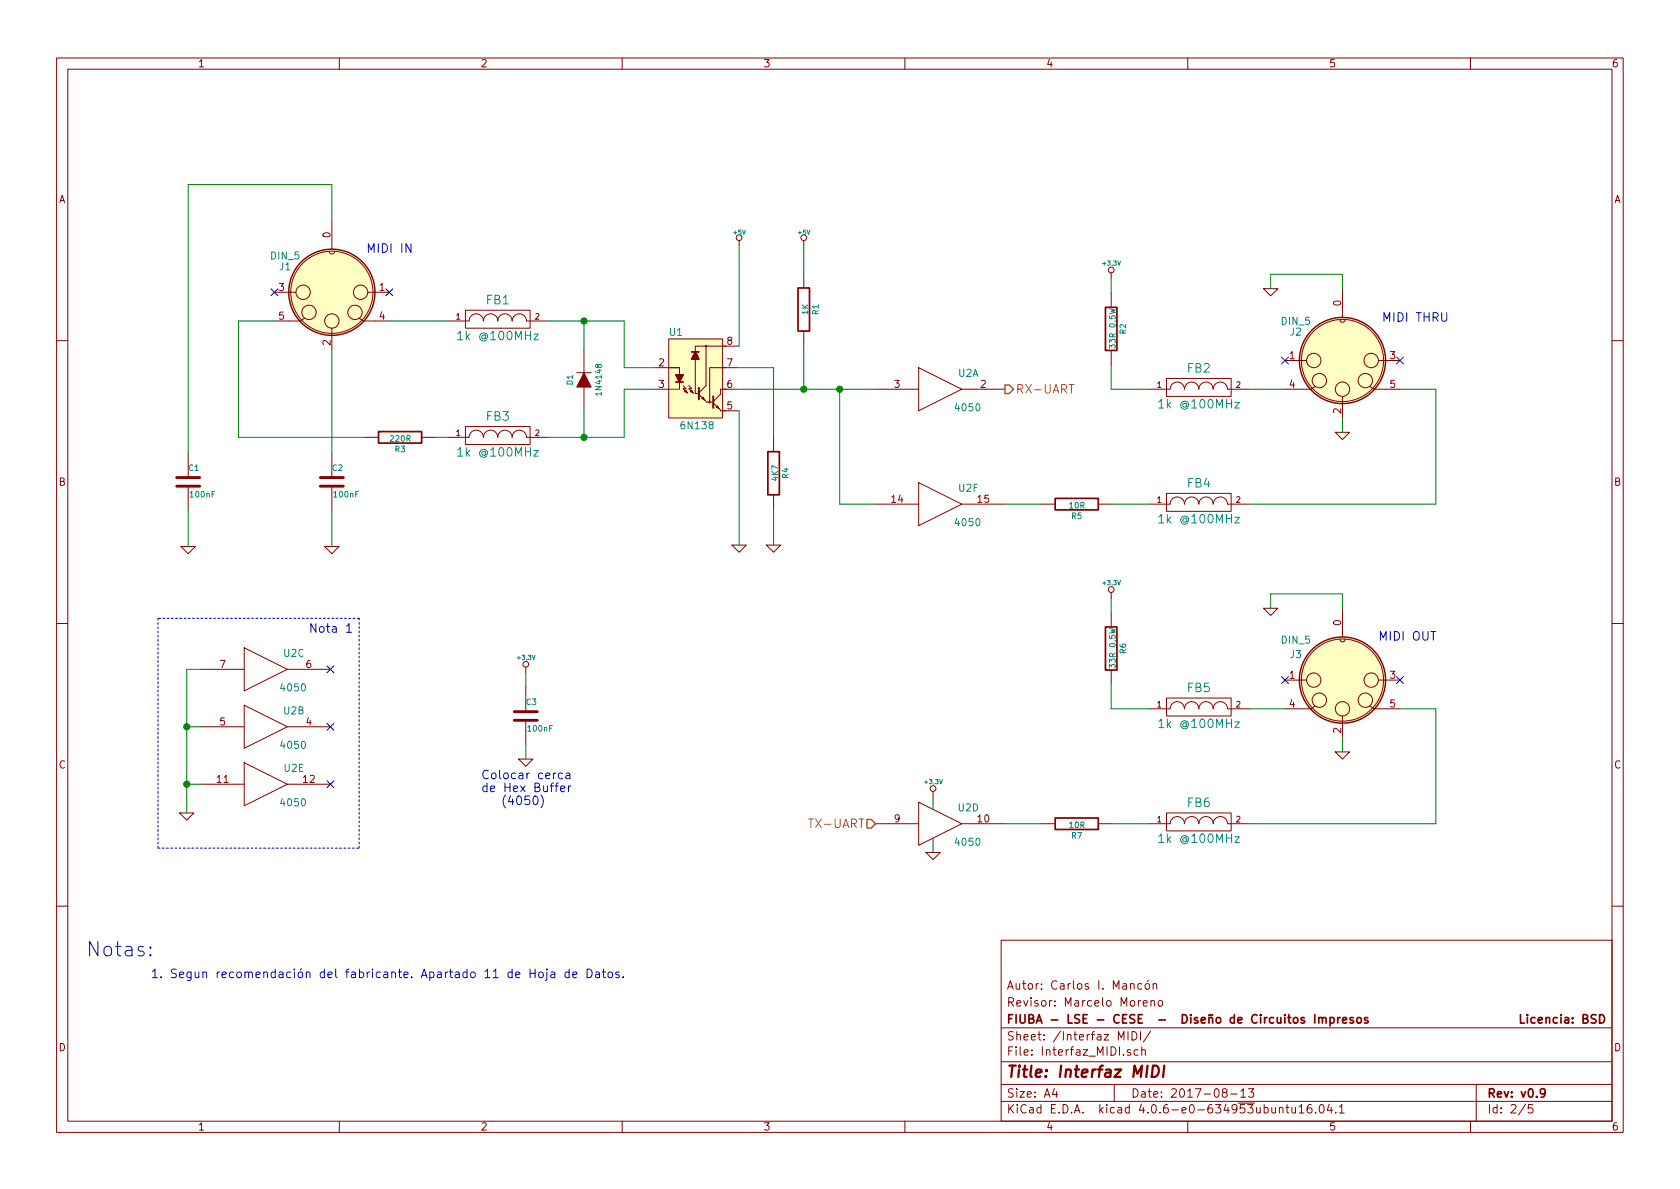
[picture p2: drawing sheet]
EESchema Schematic File Version 2
LIBS:MIDI
LIBS:MIDI-cache
EELAYER 25 0
EELAYER END
$Descr A4 11693 8268
encoding utf-8
Sheet 2 5
Title "Interfaz MIDI"
Date "2017-08-13"
Rev "v0.9"
Comp "FIUBA - LSE - CESE  -  Diseño de Circuitos Impresos                       Licencia: BSD"
Comment1 "Revisor: Marcelo Moreno"
Comment2 "Autor: Carlos I. Mancón"
Comment3 ""
Comment4 ""
$EndDescr
$Comp
L DIN_5 J1
U 1 1
P 2310 2025
F 0 "J1" H 2635 1850 50  0000 C CNN
F 1 "DIN_5" H 2635 1775 50  0000 C CNN
F 2 "MIDI:DIN5_180" H 2310 2025 50  0001 C CNN
F 3 "/Datasheets/sdf-xxj.pdf" H 2310 2025 50  0001 C CNN
F 4 "CONN DIN 5POS FEMALE SHIELDED" H 0   0   50  0001 C CNN "Desc"
F 5 "CONN DIN 5POS FEMALE SHIELDED" H 0   0   50  0001 C CNN "Description"
F 6 "CP-7050-ND" H 0   0   50  0001 C CNN "Digikey#"
F 7 "CUI Inc." H 0   0   50  0001 C CNN "Manf"
F 8 "SDF-50J" H 0   0   50  0001 C CNN "Manf#"
F 9 "490-SDF-50J" H 0   0   50  0001 C CNN "Mouser#"
	1    2310 2025
	-1   0    0    1   
$EndComp
$Comp
L GND #PWR01
U 1 1
P 2310 3795
F 0 "#PWR01" H 2310 3795 30  0001 C CNN
F 1 "GND" H 2310 3725 30  0001 C CNN
F 2 "" H 2310 3795 60  0000 C CNN
F 3 "" H 2310 3795 60  0000 C CNN
	1    2310 3795
	1    0    0    -1  
$EndComp
$Comp
L GND #PWR02
U 1 1
P 1310 3795
F 0 "#PWR02" H 1310 3795 30  0001 C CNN
F 1 "GND" H 1310 3725 30  0001 C CNN
F 2 "" H 1310 3795 60  0000 C CNN
F 3 "" H 1310 3795 60  0000 C CNN
	1    1310 3795
	1    0    0    -1  
$EndComp
$Comp
L FILTER FB3
U 1 1
P 3465 3035
F 0 "FB3" H 3465 3185 60  0000 C CNN
F 1 "1k @100MHz" H 3465 2935 60  0000 C CNN
F 2 "MIDI:FB_0805_HandSoldering" H 3465 3035 60  0001 C CNN
F 3 "http://ds.yuden.co.jp/TYCOMPAS/ut/detail.do?productNo=BK2125HS102-T&fileName=BK2125HS102-T_SS&mode=specSheetDownload" H 3465 3035 60  0001 C CNN
F 4 "FERRITE BEAD 1 KOHM 0805 1LN" H 0   0   50  0001 C CNN "Desc"
F 5 "FERRITE BEAD 1 KOHM 0805 1LN" H 0   0   50  0001 C CNN "Description"
F 6 "587-1904-1-ND" H 0   0   50  0001 C CNN "Digikey#"
F 7 "Taiyo Yuden" H 0   0   50  0001 C CNN "Manf"
F 8 "BK2125HS102-T" H 0   0   50  0001 C CNN "Manf#"
F 9 "963-BK2125HS102-T" H 0   0   50  0001 C CNN "Mouser#"
	1    3465 3035
	1    0    0    -1  
$EndComp
$Comp
L FILTER FB1
U 1 1
P 3465 2225
F 0 "FB1" H 3465 2375 60  0000 C CNN
F 1 "1k @100MHz" H 3465 2125 60  0000 C CNN
F 2 "MIDI:FB_0805_HandSoldering" H 3465 2225 60  0001 C CNN
F 3 "http://ds.yuden.co.jp/TYCOMPAS/ut/detail.do?productNo=BK2125HS102-T&fileName=BK2125HS102-T_SS&mode=specSheetDownload" H 3465 2225 60  0001 C CNN
F 4 "FERRITE BEAD 1 KOHM 0805 1LN" H 0   0   50  0001 C CNN "Desc"
F 5 "FERRITE BEAD 1 KOHM 0805 1LN" H 0   0   50  0001 C CNN "Description"
F 6 "587-1904-1-ND" H 0   0   50  0001 C CNN "Digikey#"
F 7 "Taiyo Yuden" H 0   0   50  0001 C CNN "Manf"
F 8 "BK2125HS102-T" H 0   0   50  0001 C CNN "Manf#"
F 9 "963-BK2125HS102-T" H 0   0   50  0001 C CNN "Mouser#"
	1    3465 2225
	1    0    0    -1  
$EndComp
$Comp
L DIN_5 J2
U 1 1
P 9345 2500
F 0 "J2" H 9020 2305 50  0000 C CNN
F 1 "DIN_5" H 9020 2230 50  0000 C CNN
F 2 "MIDI:DIN5_180" H 9345 2500 50  0001 C CNN
F 3 "/Datasheets/sdf-xxj.pdf" H 9345 2500 50  0001 C CNN
F 4 "CONN DIN 5POS FEMALE SHIELDED" H 0   0   50  0001 C CNN "Desc"
F 5 "CONN DIN 5POS FEMALE SHIELDED" H 0   0   50  0001 C CNN "Description"
F 6 "CP-7050-ND" H 0   0   50  0001 C CNN "Digikey#"
F 7 "CUI Inc." H 0   0   50  0001 C CNN "Manf"
F 8 "SDF-50J" H 0   0   50  0001 C CNN "Manf#"
F 9 "490-SDF-50J" H 0   0   50  0001 C CNN "Mouser#"
	1    9345 2500
	1    0    0    1   
$EndComp
$Comp
L GND #PWR03
U 1 1
P 9345 3000
F 0 "#PWR03" H 9345 3000 30  0001 C CNN
F 1 "GND" H 9345 2930 30  0001 C CNN
F 2 "" H 9345 3000 60  0000 C CNN
F 3 "" H 9345 3000 60  0000 C CNN
	1    9345 3000
	1    0    0    -1  
$EndComp
$Comp
L GND #PWR04
U 1 1
P 8845 2000
F 0 "#PWR04" H 8845 2000 30  0001 C CNN
F 1 "GND" H 8845 1930 30  0001 C CNN
F 2 "" H 8845 2000 60  0000 C CNN
F 3 "" H 8845 2000 60  0000 C CNN
	1    8845 2000
	1    0    0    -1  
$EndComp
$Comp
L FILTER FB2
U 1 1
P 8345 2700
F 0 "FB2" H 8345 2850 60  0000 C CNN
F 1 "1k @100MHz" H 8345 2600 60  0000 C CNN
F 2 "MIDI:FB_0805_HandSoldering" H 8345 2700 60  0001 C CNN
F 3 "http://ds.yuden.co.jp/TYCOMPAS/ut/detail.do?productNo=BK2125HS102-T&fileName=BK2125HS102-T_SS&mode=specSheetDownload" H 8345 2700 60  0001 C CNN
F 4 "FERRITE BEAD 1 KOHM 0805 1LN" H 0   0   50  0001 C CNN "Desc"
F 5 "FERRITE BEAD 1 KOHM 0805 1LN" H 0   0   50  0001 C CNN "Description"
F 6 "587-1904-1-ND" H 0   0   50  0001 C CNN "Digikey#"
F 7 "Taiyo Yuden" H 0   0   50  0001 C CNN "Manf"
F 8 "BK2125HS102-T" H 0   0   50  0001 C CNN "Manf#"
F 9 "963-BK2125HS102-T" H 0   0   50  0001 C CNN "Mouser#"
	1    8345 2700
	1    0    0    -1  
$EndComp
$Comp
L FILTER FB4
U 1 1
P 8345 3500
F 0 "FB4" H 8345 3650 60  0000 C CNN
F 1 "1k @100MHz" H 8345 3400 60  0000 C CNN
F 2 "MIDI:FB_0805_HandSoldering" H 8345 3500 60  0001 C CNN
F 3 "http://ds.yuden.co.jp/TYCOMPAS/ut/detail.do?productNo=BK2125HS102-T&fileName=BK2125HS102-T_SS&mode=specSheetDownload" H 8345 3500 60  0001 C CNN
F 4 "FERRITE BEAD 1 KOHM 0805 1LN" H 0   0   50  0001 C CNN "Desc"
F 5 "FERRITE BEAD 1 KOHM 0805 1LN" H 0   0   50  0001 C CNN "Description"
F 6 "587-1904-1-ND" H 0   0   50  0001 C CNN "Digikey#"
F 7 "Taiyo Yuden" H 0   0   50  0001 C CNN "Manf"
F 8 "BK2125HS102-T" H 0   0   50  0001 C CNN "Manf#"
F 9 "963-BK2125HS102-T" H 0   0   50  0001 C CNN "Mouser#"
	1    8345 3500
	1    0    0    -1  
$EndComp
$Comp
L R R2
U 1 1
P 7735 2280
F 0 "R2" V 7815 2280 40  0000 C CNN
F 1 "33R 0,5W" V 7742 2281 40  0000 C CNN
F 2 "MIDI:R_0805_HandSoldering" V 7665 2280 30  0001 C CNN
F 3 "https://industrial.panasonic.com/cdbs/www-data/pdf/RDO0000/AOA0000C291.pdf" H 7735 2280 30  0001 C CNN
F 4 "RES SMD 33 OHM 5% 1/2W 0805" H 0   0   50  0001 C CNN "Desc"
F 5 "RES SMD 33 OHM 5% 1/2W 0805" H 0   0   50  0001 C CNN "Description"
F 6 "P33ADCT-ND" H 0   0   50  0001 C CNN "Digikey#"
F 7 "Panasonic Electronic Components" H 0   0   50  0001 C CNN "Manf"
F 8 "ERJ-P06J330V" H 0   0   50  0001 C CNN "Manf#"
F 9 "667-ERJ-P06J330V" H 0   0   50  0001 C CNN "Mouser#"
	1    7735 2280
	1    0    0    -1  
$EndComp
$Comp
L +3,3V #PWR05
U 1 1
P 7735 1930
F 0 "#PWR05" H 7735 1890 30  0001 C CNN
F 1 "+3,3V" H 7735 2040 30  0000 C CNN
F 2 "" H 7735 1930 60  0000 C CNN
F 3 "" H 7735 1930 60  0000 C CNN
	1    7735 1930
	1    0    0    -1  
$EndComp
$Comp
L R R5
U 1 1
P 7495 3500
F 0 "R5" V 7575 3500 40  0000 C CNN
F 1 "10R" V 7502 3501 40  0000 C CNN
F 2 "MIDI:R_0805_HandSoldering" V 7425 3500 30  0001 C CNN
F 3 "http://www.bourns.com/data/global/pdfs/CRS.pdf" H 7495 3500 30  0001 C CNN
F 4 "RES SMD 1K OHM 1% 1/4W 0805" H 0   0   50  0001 C CNN "Desc"
F 5 "RES SMD 1K OHM 1% 1/4W 0805" H 0   0   50  0001 C CNN "Description"
F 6 "CRS0805-FX-1001ELFCT-ND" H 0   0   50  0001 C CNN "Digikey#"
F 7 "Bourns Inc." H 0   0   50  0001 C CNN "Manf"
F 8 "CRS0805-FX-1001ELF" H 0   0   50  0001 C CNN "Manf#"
F 9 "652-CRS0805FX1001ELF" H 0   0   50  0001 C CNN "Mouser#"
	1    7495 3500
	0    1    1    0   
$EndComp
$Comp
L DIN_5 J3
U 1 1
P 9345 4725
F 0 "J3" H 9020 4550 50  0000 C CNN
F 1 "DIN_5" H 9020 4450 50  0000 C CNN
F 2 "MIDI:DIN5_180" H 9345 4725 50  0001 C CNN
F 3 "/Datasheets/sdf-xxj.pdf" H 9345 4725 50  0001 C CNN
F 4 "CONN DIN 5POS FEMALE SHIELDED" H 0   0   50  0001 C CNN "Desc"
F 5 "CONN DIN 5POS FEMALE SHIELDED" H 0   0   50  0001 C CNN "Description"
F 6 "CP-7050-ND" H 0   0   50  0001 C CNN "Digikey#"
F 7 "CUI Inc." H 0   0   50  0001 C CNN "Manf"
F 8 "SDF-50J" H 0   0   50  0001 C CNN "Manf#"
F 9 "490-SDF-50J" H 0   0   50  0001 C CNN "Mouser#"
	1    9345 4725
	1    0    0    1   
$EndComp
$Comp
L GND #PWR06
U 1 1
P 9345 5225
F 0 "#PWR06" H 9345 5225 30  0001 C CNN
F 1 "GND" H 9345 5155 30  0001 C CNN
F 2 "" H 9345 5225 60  0000 C CNN
F 3 "" H 9345 5225 60  0000 C CNN
	1    9345 5225
	1    0    0    -1  
$EndComp
$Comp
L GND #PWR07
U 1 1
P 8845 4225
F 0 "#PWR07" H 8845 4225 30  0001 C CNN
F 1 "GND" H 8845 4155 30  0001 C CNN
F 2 "" H 8845 4225 60  0000 C CNN
F 3 "" H 8845 4225 60  0000 C CNN
	1    8845 4225
	1    0    0    -1  
$EndComp
$Comp
L FILTER FB6
U 1 1
P 8345 5725
F 0 "FB6" H 8345 5875 60  0000 C CNN
F 1 "1k @100MHz" H 8345 5625 60  0000 C CNN
F 2 "MIDI:FB_0805_HandSoldering" H 8345 5725 60  0001 C CNN
F 3 "http://ds.yuden.co.jp/TYCOMPAS/ut/detail.do?productNo=BK2125HS102-T&fileName=BK2125HS102-T_SS&mode=specSheetDownload" H 8345 5725 60  0001 C CNN
F 4 "FERRITE BEAD 1 KOHM 0805 1LN" H 0   0   50  0001 C CNN "Desc"
F 5 "FERRITE BEAD 1 KOHM 0805 1LN" H 0   0   50  0001 C CNN "Description"
F 6 "587-1904-1-ND" H 0   0   50  0001 C CNN "Digikey#"
F 7 "Taiyo Yuden" H 0   0   50  0001 C CNN "Manf"
F 8 "BK2125HS102-T" H 0   0   50  0001 C CNN "Manf#"
F 9 "963-BK2125HS102-T" H 0   0   50  0001 C CNN "Mouser#"
	1    8345 5725
	1    0    0    -1  
$EndComp
$Comp
L R R6
U 1 1
P 7735 4505
F 0 "R6" V 7815 4505 40  0000 C CNN
F 1 "33R 0,5W" V 7742 4506 40  0000 C CNN
F 2 "MIDI:R_0805_HandSoldering" V 7665 4505 30  0001 C CNN
F 3 "https://industrial.panasonic.com/cdbs/www-data/pdf/RDO0000/AOA0000C291.pdf" H 7735 4505 30  0001 C CNN
F 4 "RES SMD 33 OHM 5% 1/2W 0805" H 0   0   50  0001 C CNN "Desc"
F 5 "RES SMD 33 OHM 5% 1/2W 0805" H 0   0   50  0001 C CNN "Description"
F 6 "P33ADCT-ND" H 0   0   50  0001 C CNN "Digikey#"
F 7 "Panasonic Electronic Components" H 0   0   50  0001 C CNN "Manf"
F 8 "ERJ-P06J330V" H 0   0   50  0001 C CNN "Manf#"
F 9 "667-ERJ-P06J330V" H 0   0   50  0001 C CNN "Mouser#"
	1    7735 4505
	1    0    0    -1  
$EndComp
$Comp
L +3,3V #PWR08
U 1 1
P 7735 4155
F 0 "#PWR08" H 7735 4115 30  0001 C CNN
F 1 "+3,3V" H 7735 4265 30  0000 C CNN
F 2 "" H 7735 4155 60  0000 C CNN
F 3 "" H 7735 4155 60  0000 C CNN
	1    7735 4155
	1    0    0    -1  
$EndComp
$Comp
L R R7
U 1 1
P 7495 5725
F 0 "R7" V 7575 5725 40  0000 C CNN
F 1 "10R" V 7502 5726 40  0000 C CNN
F 2 "MIDI:R_0805_HandSoldering" V 7425 5725 30  0001 C CNN
F 3 "http://www.bourns.com/data/global/pdfs/CRS.pdf" H 7495 5725 30  0001 C CNN
F 4 "RES SMD 1K OHM 1% 1/4W 0805" H 0   0   50  0001 C CNN "Desc"
F 5 "RES SMD 1K OHM 1% 1/4W 0805" H 0   0   50  0001 C CNN "Description"
F 6 "CRS0805-FX-1001ELFCT-ND" H 0   0   50  0001 C CNN "Digikey#"
F 7 "Bourns Inc." H 0   0   50  0001 C CNN "Manf"
F 8 "CRS0805-FX-1001ELF" H 0   0   50  0001 C CNN "Manf#"
F 9 "652-CRS0805FX1001ELF" H 0   0   50  0001 C CNN "Mouser#"
	1    7495 5725
	0    1    1    0   
$EndComp
$Comp
L FILTER FB5
U 1 1
P 8345 4925
F 0 "FB5" H 8345 5075 60  0000 C CNN
F 1 "1k @100MHz" H 8345 4825 60  0000 C CNN
F 2 "MIDI:FB_0805_HandSoldering" H 8345 4925 60  0001 C CNN
F 3 "http://ds.yuden.co.jp/TYCOMPAS/ut/detail.do?productNo=BK2125HS102-T&fileName=BK2125HS102-T_SS&mode=specSheetDownload" H 8345 4925 60  0001 C CNN
F 4 "FERRITE BEAD 1 KOHM 0805 1LN" H 0   0   50  0001 C CNN "Desc"
F 5 "FERRITE BEAD 1 KOHM 0805 1LN" H 0   0   50  0001 C CNN "Description"
F 6 "587-1904-1-ND" H 0   0   50  0001 C CNN "Digikey#"
F 7 "Taiyo Yuden" H 0   0   50  0001 C CNN "Manf"
F 8 "BK2125HS102-T" H 0   0   50  0001 C CNN "Manf#"
F 9 "963-BK2125HS102-T" H 0   0   50  0001 C CNN "Mouser#"
	1    8345 4925
	1    0    0    -1  
$EndComp
$Comp
L 6N138 U1
U 1 1
P 4855 2625
F 0 "U1" H 4655 2950 50  0000 L CNN
F 1 "6N138" H 4730 2300 50  0000 L CNN
F 2 "MIDI:DIP-8_W7.62mm_LongPads" H 4655 2250 50  0001 L CIN
F 3 "/Datasheets/6n138.pdf" V 4880 2600 50  0001 L CNN
F 4 "OPTOISO 5KV DARL W/BASE 8DIP" H 0   0   50  0001 C CNN "Desc"
F 5 "OPTOISO 5KV DARL W/BASE 8DIP" H 0   0   50  0001 C CNN "Description"
F 6 "160-1795-ND" H 0   0   50  0001 C CNN "Digikey#"
F 7 "Lite-On Inc." H 0   0   50  0001 C CNN "Manf"
F 8 "6N138" H 0   0   50  0001 C CNN "Manf#"
F 9 "859-6N138" H 0   0   50  0001 C CNN "Mouser#"
	1    4855 2625
	1    0    0    -1  
$EndComp
$Comp
L DIODE D1
U 1 1
P 4065 2635
F 0 "D1" H 4065 2735 40  0000 C CNN
F 1 "1N4148" H 4065 2535 40  0000 C CNN
F 2 "MIDI:D_DO-35_SOD27_P7.62mm_Horizontal" H 4065 2635 60  0001 C CNN
F 3 "https://www.fairchildsemi.com/datasheets/1N/1N914.pdf" H 4065 2635 60  0001 C CNN
F 4 "DIODE GEN PURP 100V 200MA DO35" H 0   0   50  0001 C CNN "Desc"
F 5 "DIODE GEN PURP 100V 200MA DO35" H 0   0   50  0001 C CNN "Description"
F 6 "1N4148FS-ND" H 0   0   50  0001 C CNN "Digikey#"
F 7 "Fairchild/ON Semiconductor" H 0   0   50  0001 C CNN "Manf"
F 8 "1N4148" H 0   0   50  0001 C CNN "Manf#"
F 9 "512-1N4148" H 0   0   50  0001 C CNN "Mouser#"
	1    4065 2635
	0    -1   -1   0   
$EndComp
$Comp
L C C2
U 1 1
P 2310 3345
F 0 "C2" H 2310 3445 40  0000 L CNN
F 1 "100nF" H 2316 3260 40  0000 L CNN
F 2 "MIDI:C_0805_HandSoldering" H 2348 3195 30  0001 C CNN
F 3 "http://www.yageo.com/documents/recent/UPY-GPHC_X7R_6.3V-to-50V_18.pdf" H 2310 3345 60  0001 C CNN
F 4 "CAP CER 0.1UF 50V X7R 0805" H 0   0   50  0001 C CNN "Desc"
F 5 "CAP CER 0.1UF 50V X7R 0805" H 0   0   50  0001 C CNN "Description"
F 6 "311-1140-1-ND" H 0   0   50  0001 C CNN "Digikey#"
F 7 "Yageo" H 0   0   50  0001 C CNN "Manf"
F 8 "CC0805KRX7R9BB104" H 0   0   50  0001 C CNN "Manf#"
F 9 "603-CC805KRX7R9BB104" H 0   0   50  0001 C CNN "Mouser#"
	1    2310 3345
	1    0    0    -1  
$EndComp
$Comp
L C C1
U 1 1
P 1310 3345
F 0 "C1" H 1310 3445 40  0000 L CNN
F 1 "100nF" H 1316 3260 40  0000 L CNN
F 2 "MIDI:C_0805_HandSoldering" H 1348 3195 30  0001 C CNN
F 3 "http://www.yageo.com/documents/recent/UPY-GPHC_X7R_6.3V-to-50V_18.pdf" H 1310 3345 60  0001 C CNN
F 4 "CAP CER 0.1UF 50V X7R 0805" H 0   0   50  0001 C CNN "Desc"
F 5 "CAP CER 0.1UF 50V X7R 0805" H 0   0   50  0001 C CNN "Description"
F 6 "311-1140-1-ND" H 0   0   50  0001 C CNN "Digikey#"
F 7 "Yageo" H 0   0   50  0001 C CNN "Manf"
F 8 "CC0805KRX7R9BB104" H 0   0   50  0001 C CNN "Manf#"
F 9 "603-CC805KRX7R9BB104" H 0   0   50  0001 C CNN "Mouser#"
	1    1310 3345
	1    0    0    -1  
$EndComp
$Comp
L +5V #PWR09
U 1 1
P 5145 1695
F 0 "#PWR09" H 5145 1785 20  0001 C CNN
F 1 "+5V" H 5145 1785 30  0000 C CNN
F 2 "" H 5145 1695 60  0000 C CNN
F 3 "" H 5145 1695 60  0000 C CNN
	1    5145 1695
	1    0    0    -1  
$EndComp
$Comp
L R R1
U 1 1
P 5595 2145
F 0 "R1" V 5675 2145 40  0000 C CNN
F 1 "1K" V 5602 2146 40  0000 C CNN
F 2 "MIDI:R_0805_HandSoldering" V 5525 2145 30  0001 C CNN
F 3 "https://industrial.panasonic.com/ww/system/files/data/download/catalog/id_fixed-resistors_e_1.pdf" H 5595 2145 30  0001 C CNN
F 4 "RES SMD 1K OHM 1% 1/2W 0805" H 0   0   50  0001 C CNN "Desc"
F 5 "RES SMD 1K OHM 1% 1/2W 0805" H 0   0   50  0001 C CNN "Description"
F 6 "P16885CT-ND" H 0   0   50  0001 C CNN "Digikey#"
F 7 "Panasonic Electronic Components" H 0   0   50  0001 C CNN "Manf"
F 8 "ERJ-P6WF1001V" H 0   0   50  0001 C CNN "Manf#"
F 9 "667-ERJ-P6WF1001V" H 0   0   50  0001 C CNN "Mouser#"
	1    5595 2145
	1    0    0    -1  
$EndComp
$Comp
L R R4
U 1 1
P 5385 3285
F 0 "R4" V 5465 3285 40  0000 C CNN
F 1 "4K7" V 5392 3286 40  0000 C CNN
F 2 "MIDI:R_0805_HandSoldering" V 5315 3285 30  0001 C CNN
F 3 "https://industrial.panasonic.com/ww/system/files/data/download/catalog/id_fixed-resistors_e_1.pdf" H 5385 3285 30  0001 C CNN
F 4 "RES SMD 4.7K OHM 5% 1/2W 0805" H 0   0   50  0001 C CNN "Desc"
F 5 "RES SMD 4.7K OHM 5% 1/2W 0805" H 0   0   50  0001 C CNN "Description"
F 6 "P4.7KADCT-ND" H 0   0   50  0001 C CNN "Digikey#"
F 7 "Panasonic Electronic Components" H 0   0   50  0001 C CNN "Manf"
F 8 "ERJ-P06J472V" H 0   0   50  0001 C CNN "Manf#"
F 9 "667-ERJ-P06J472V" H 0   0   50  0001 C CNN "Mouser#"
	1    5385 3285
	1    0    0    -1  
$EndComp
$Comp
L GND #PWR010
U 1 1
P 5145 3785
F 0 "#PWR010" H 5145 3785 30  0001 C CNN
F 1 "GND" H 5145 3715 30  0001 C CNN
F 2 "" H 5145 3785 60  0000 C CNN
F 3 "" H 5145 3785 60  0000 C CNN
	1    5145 3785
	1    0    0    -1  
$EndComp
$Comp
L GND #PWR011
U 1 1
P 5385 3785
F 0 "#PWR011" H 5385 3785 30  0001 C CNN
F 1 "GND" H 5385 3715 30  0001 C CNN
F 2 "" H 5385 3785 60  0000 C CNN
F 3 "" H 5385 3785 60  0000 C CNN
	1    5385 3785
	1    0    0    -1  
$EndComp
$Comp
L 4050 U2
U 2 1
P 1850 5050
F 0 "U2" H 2045 5165 50  0000 C CNN
F 1 "4050" H 2040 4925 50  0000 C CNN
F 2 "MIDI:DIP-16_W7.62mm_LongPads" H 1850 5050 60  0001 C CNN
F 3 "/Datasheets/cd4050b.pdf" H 1850 5050 60  0001 C CNN
F 4 "IC BUFF/CONVERTER HEX 16DIP" H 0   0   50  0001 C CNN "Desc"
F 5 "IC BUFF/CONVERTER HEX 16DIP" H 0   0   50  0001 C CNN "Description"
F 6 "296-2056-5-ND" H -4695 1550 50  0001 C CNN "Digikey#"
F 7 "Texas Instruments" H -4695 1550 50  0001 C CNN "Manf"
F 8 "CD4050BE" H -4695 1550 50  0001 C CNN "Manf#"
F 9 "595-CD4050BE" H -4695 1550 50  0001 C CNN "Mouser#"
	2    1850 5050
	1    0    0    -1  
$EndComp
$Comp
L 4050 U2
U 1 1
P 6545 2700
F 0 "U2" H 6740 2815 50  0000 C CNN
F 1 "4050" H 6735 2575 50  0000 C CNN
F 2 "MIDI:DIP-16_W7.62mm_LongPads" H 6545 2700 60  0001 C CNN
F 3 "/Datasheets/cd4050b.pdf" H 6545 2700 60  0001 C CNN
F 4 "IC BUFF/CONVERTER HEX 16DIP" H 0   0   50  0001 C CNN "Desc"
F 5 "IC BUFF/CONVERTER HEX 16DIP" H 0   0   50  0001 C CNN "Description"
F 6 "296-2056-5-ND" H 0   0   50  0001 C CNN "Digikey#"
F 7 "Texas Instruments" H 0   0   50  0001 C CNN "Manf"
F 8 "CD4050BE" H 0   0   50  0001 C CNN "Manf#"
F 9 "595-CD4050BE" H 0   0   50  0001 C CNN "Mouser#"
	1    6545 2700
	1    0    0    -1  
$EndComp
$Comp
L 4050 U2
U 6 1
P 6545 3500
F 0 "U2" H 6740 3615 50  0000 C CNN
F 1 "4050" H 6735 3375 50  0000 C CNN
F 2 "MIDI:DIP-16_W7.62mm_LongPads" H 6545 3500 60  0001 C CNN
F 3 "/Datasheets/cd4050b.pdf" H 6545 3500 60  0001 C CNN
F 4 "IC BUFF/CONVERTER HEX 16DIP" H 0   0   50  0001 C CNN "Desc"
F 5 "IC BUFF/CONVERTER HEX 16DIP" H 0   0   50  0001 C CNN "Description"
F 6 "296-2056-5-ND" H 0   -2225 50  0001 C CNN "Digikey#"
F 7 "Texas Instruments" H 0   -2225 50  0001 C CNN "Manf"
F 8 "CD4050BE" H 0   -2225 50  0001 C CNN "Manf#"
F 9 "595-CD4050BE" H 0   -2225 50  0001 C CNN "Mouser#"
	6    6545 3500
	1    0    0    -1  
$EndComp
$Comp
L R R3
U 1 1
P 2785 3035
F 0 "R3" V 2865 3035 40  0000 C CNN
F 1 "220R" V 2792 3036 40  0000 C CNN
F 2 "MIDI:R_0805_HandSoldering" V 2715 3035 30  0001 C CNN
F 3 "https://industrial.panasonic.com/ww/system/files/data/download/catalog/id_fixed-resistors_e_1.pdf" H 2785 3035 30  0001 C CNN
F 4 "RES SMD 220 OHM 5% 1/2W 0805" H 0   0   50  0001 C CNN "Desc"
F 5 "RES SMD 220 OHM 5% 1/2W 0805" H 0   0   50  0001 C CNN "Description"
F 6 "P220ADCT-ND" H 0   0   50  0001 C CNN "Digikey#"
F 7 "Panasonic Electronic Components" H 0   0   50  0001 C CNN "Manf"
F 8 "ERJ-P06J221V" H 0   0   50  0001 C CNN "Manf#"
F 9 "667-ERJ-P06J221V" H 0   0   50  0001 C CNN "Mouser#"
	1    2785 3035
	0    1    1    0   
$EndComp
$Comp
L +3,3V #PWR012
U 1 1
P 6495 5540
F 0 "#PWR012" H 6495 5500 30  0001 C CNN
F 1 "+3,3V" H 6495 5650 30  0000 C CNN
F 2 "" H 6495 5540 60  0000 C CNN
F 3 "" H 6495 5540 60  0000 C CNN
	1    6495 5540
	1    0    0    -1  
$EndComp
$Comp
L GND #PWR013
U 1 1
P 6495 5925
F 0 "#PWR013" H 6495 5925 30  0001 C CNN
F 1 "GND" H 6495 5855 30  0001 C CNN
F 2 "" H 6495 5925 60  0000 C CNN
F 3 "" H 6495 5925 60  0000 C CNN
	1    6495 5925
	1    0    0    -1  
$EndComp
$Comp
L GND #PWR014
U 1 1
P 3660 5275
F 0 "#PWR014" H 3660 5275 30  0001 C CNN
F 1 "GND" H 3660 5205 30  0001 C CNN
F 2 "" H 3660 5275 60  0000 C CNN
F 3 "" H 3660 5275 60  0000 C CNN
	1    3660 5275
	1    0    0    -1  
$EndComp
$Comp
L +3,3V #PWR015
U 1 1
P 3660 4675
F 0 "#PWR015" H 3660 4635 30  0001 C CNN
F 1 "+3,3V" H 3660 4785 30  0000 C CNN
F 2 "" H 3660 4675 60  0000 C CNN
F 3 "" H 3660 4675 60  0000 C CNN
	1    3660 4675
	1    0    0    -1  
$EndComp
$Comp
L C C3
U 1 1
P 3660 4975
F 0 "C3" H 3660 5075 40  0000 L CNN
F 1 "100nF" H 3666 4890 40  0000 L CNN
F 2 "MIDI:C_0805_HandSoldering" H 3698 4825 30  0001 C CNN
F 3 "http://www.yageo.com/documents/recent/UPY-GPHC_X7R_6.3V-to-50V_18.pdf" H 3660 4975 60  0001 C CNN
F 4 "CAP CER 0.1UF 50V X7R 0805" H 0   45  50  0001 C CNN "Desc"
F 5 "CAP CER 0.1UF 50V X7R 0805" H 0   45  50  0001 C CNN "Description"
F 6 "311-1140-1-ND" H -2900 -2105 50  0001 C CNN "Digikey#"
F 7 "Yageo" H -2900 -2105 50  0001 C CNN "Manf"
F 8 "CC0805KRX7R9BB104" H -2900 -2105 50  0001 C CNN "Manf#"
F 9 "603-CC805KRX7R9BB104" H -2900 -2105 50  0001 C CNN "Mouser#"
	1    3660 4975
	1    0    0    -1  
$EndComp
$Comp
L 4050 U2
U 3 1
P 1850 4650
F 0 "U2" H 2045 4765 50  0000 C CNN
F 1 "4050" H 2040 4525 50  0000 C CNN
F 2 "MIDI:DIP-16_W7.62mm_LongPads" H 1850 4650 60  0001 C CNN
F 3 "/Datasheets/cd4050b.pdf" H 1850 4650 60  0001 C CNN
F 4 "IC BUFF/CONVERTER HEX 16DIP" H 0   0   50  0001 C CNN "Desc"
F 5 "IC BUFF/CONVERTER HEX 16DIP" H 0   0   50  0001 C CNN "Description"
F 6 "296-2056-5-ND" H 0   0   50  0001 C CNN "Digikey#"
F 7 "Texas Instruments" H 0   0   50  0001 C CNN "Manf"
F 8 "CD4050BE" H 0   0   50  0001 C CNN "Manf#"
F 9 "595-CD4050BE" H 0   0   50  0001 C CNN "Mouser#"
	3    1850 4650
	1    0    0    -1  
$EndComp
$Comp
L 4050 U2
U 4 1
P 6545 5725
F 0 "U2" H 6740 5840 50  0000 C CNN
F 1 "4050" H 6735 5600 50  0000 C CNN
F 2 "MIDI:DIP-16_W7.62mm_LongPads" H 6545 5725 60  0001 C CNN
F 3 "/Datasheets/cd4050b.pdf" H 6545 5725 60  0001 C CNN
F 4 "IC BUFF/CONVERTER HEX 16DIP" H 0   0   50  0001 C CNN "Desc"
F 5 "IC BUFF/CONVERTER HEX 16DIP" H 0   0   50  0001 C CNN "Description"
F 6 "296-2056-5-ND" H 4695 675 50  0001 C CNN "Digikey#"
F 7 "Texas Instruments" H 4695 675 50  0001 C CNN "Manf"
F 8 "CD4050BE" H 4695 675 50  0001 C CNN "Manf#"
F 9 "595-CD4050BE" H 4695 675 50  0001 C CNN "Mouser#"
	4    6545 5725
	1    0    0    -1  
$EndComp
$Comp
L 4050 U2
U 5 1
P 1850 5450
F 0 "U2" H 2045 5565 50  0000 C CNN
F 1 "4050" H 2040 5325 50  0000 C CNN
F 2 "MIDI:DIP-16_W7.62mm_LongPads" H 1850 5450 60  0001 C CNN
F 3 "/Datasheets/cd4050b.pdf" H 1850 5450 60  0001 C CNN
F 4 "IC BUFF/CONVERTER HEX 16DIP" H 0   0   50  0001 C CNN "Desc"
F 5 "IC BUFF/CONVERTER HEX 16DIP" H 0   0   50  0001 C CNN "Description"
F 6 "296-2056-5-ND" H 0   0   50  0001 C CNN "Digikey#"
F 7 "Texas Instruments" H 0   0   50  0001 C CNN "Manf"
F 8 "CD4050BE" H 0   0   50  0001 C CNN "Manf#"
F 9 "595-CD4050BE" H 0   0   50  0001 C CNN "Mouser#"
	5    1850 5450
	1    0    0    -1  
$EndComp
$Comp
L +5V #PWR016
U 1 1
P 5595 1695
F 0 "#PWR016" H 5595 1785 20  0001 C CNN
F 1 "+5V" H 5595 1785 30  0000 C CNN
F 2 "" H 5595 1695 60  0000 C CNN
F 3 "" H 5595 1695 60  0000 C CNN
	1    5595 1695
	1    0    0    -1  
$EndComp
Text HLabel 6995 2700 2    60   Output ~ 0
RX-UART
Text HLabel 6095 5725 0    60   Input ~ 0
TX-UART
Text Notes 2550 1750 0    60   ~ 0
MIDI IN
Text Notes 9595 4450 0    60   ~ 0
MIDI OUT
Text Notes 9620 2230 0    60   ~ 0
MIDI THRU
Text Notes 3350 5595 0    60   ~ 0
Colocar cerca\nde Hex Buffer\n   (4050)
Text Notes 2150 4395 0    60   ~ 0
Nota 1
Text Notes 600  6650 0    100  ~ 0
Notas:
Text Notes 1050 6800 0    60   ~ 0
1. Segun recomendación del fabricante. Apartado 11 de Hoja de Datos.
Wire Wire Line
	9345 2900 9345 3000
Wire Wire Line
	8845 2000 8845 1900
Wire Wire Line
	8845 1900 9345 1900
Wire Wire Line
	7735 1930 7735 2030
Wire Wire Line
	7735 2530 7735 2700
Wire Wire Line
	9345 5125 9345 5225
Wire Wire Line
	8845 4225 8845 4125
Wire Wire Line
	8845 4125 9345 4125
Wire Wire Line
	7735 4155 7735 4255
Wire Wire Line
	7735 4755 7735 4925
Wire Wire Line
	7735 2700 7995 2700
Wire Wire Line
	8695 2700 8945 2700
Wire Wire Line
	9745 2700 9995 2700
Wire Wire Line
	9995 3500 8695 3500
Wire Wire Line
	9745 4925 9995 4925
Wire Wire Line
	9995 4925 9995 5725
Wire Wire Line
	9995 5725 8695 5725
Wire Wire Line
	8695 4925 8945 4925
Wire Wire Line
	7735 4925 7995 4925
Wire Wire Line
	7995 5725 7745 5725
Wire Wire Line
	7245 5725 6995 5725
Wire Wire Line
	7995 3500 7745 3500
Wire Wire Line
	7245 3500 6995 3500
Wire Wire Line
	9345 1900 9345 2000
Wire Wire Line
	9345 4125 9345 4225
Wire Wire Line
	3815 2225 4345 2225
Wire Wire Line
	4555 2550 4345 2550
Wire Wire Line
	4345 2550 4345 2225
Wire Wire Line
	4555 2700 4345 2700
Wire Wire Line
	4345 2700 4345 3035
Wire Wire Line
	4065 2835 4065 3035
Wire Wire Line
	4065 2435 4065 2225
Wire Wire Line
	1660 3035 1660 2225
Wire Wire Line
	1660 2225 1910 2225
Wire Wire Line
	1310 1275 2310 1275
Wire Wire Line
	2310 1275 2310 1525
Wire Wire Line
	1310 3545 1310 3795
Wire Wire Line
	2310 3545 2310 3795
Wire Wire Line
	5145 1695 5145 2400
Wire Wire Line
	5145 2400 5130 2400
Wire Wire Line
	5145 3785 5145 2850
Wire Wire Line
	5145 2850 5130 2850
Wire Wire Line
	5130 2550 5385 2550
Wire Wire Line
	5385 2550 5385 3035
Wire Wire Line
	5385 3785 5385 3535
Wire Wire Line
	5130 2700 6095 2700
Wire Wire Line
	5595 2395 5595 2700
Wire Wire Line
	5595 1695 5595 1895
Wire Wire Line
	1660 3035 2535 3035
Wire Wire Line
	3035 3035 3115 3035
Wire Wire Line
	4345 3035 3815 3035
Wire Wire Line
	2710 2225 3115 2225
Wire Wire Line
	9995 2700 9995 3500
Wire Wire Line
	5845 3500 6095 3500
Wire Wire Line
	5845 3500 5845 2700
Wire Wire Line
	1310 1275 1310 3145
Wire Wire Line
	2310 2425 2310 3145
Wire Wire Line
	6495 5540 6495 5625
Wire Wire Line
	6495 5825 6495 5925
Wire Wire Line
	3660 5175 3660 5275
Wire Wire Line
	3660 4775 3660 4675
Wire Wire Line
	1300 5450 1400 5450
Wire Wire Line
	1400 4650 1300 4650
Wire Wire Line
	1400 5050 1300 5050
Wire Notes Line
	1100 4295 1100 5895
Wire Notes Line
	1100 5895 2500 5895
Wire Notes Line
	2500 5895 2500 4295
Wire Notes Line
	2500 4295 1100 4295
Connection ~ 4065 3035
Connection ~ 4065 2225
Connection ~ 5595 2700
Connection ~ 5845 2700
Connection ~ 1300 5050
NoConn ~ 1910 2025
NoConn ~ 2710 2025
NoConn ~ 8945 2500
NoConn ~ 9745 2500
NoConn ~ 8945 4725
NoConn ~ 9745 4725
NoConn ~ 2300 4650
NoConn ~ 2300 5050
NoConn ~ 2300 5450
$Comp
L GND #PWR017
U 1 1
P 1300 5650
F 0 "#PWR017" H 1300 5650 30  0001 C CNN
F 1 "GND" H 1300 5580 30  0001 C CNN
F 2 "" H 1300 5650 60  0000 C CNN
F 3 "" H 1300 5650 60  0000 C CNN
	1    1300 5650
	1    0    0    -1  
$EndComp
Connection ~ 1300 5450
Wire Wire Line
	1300 4650 1300 5650
$EndSCHEMATC
